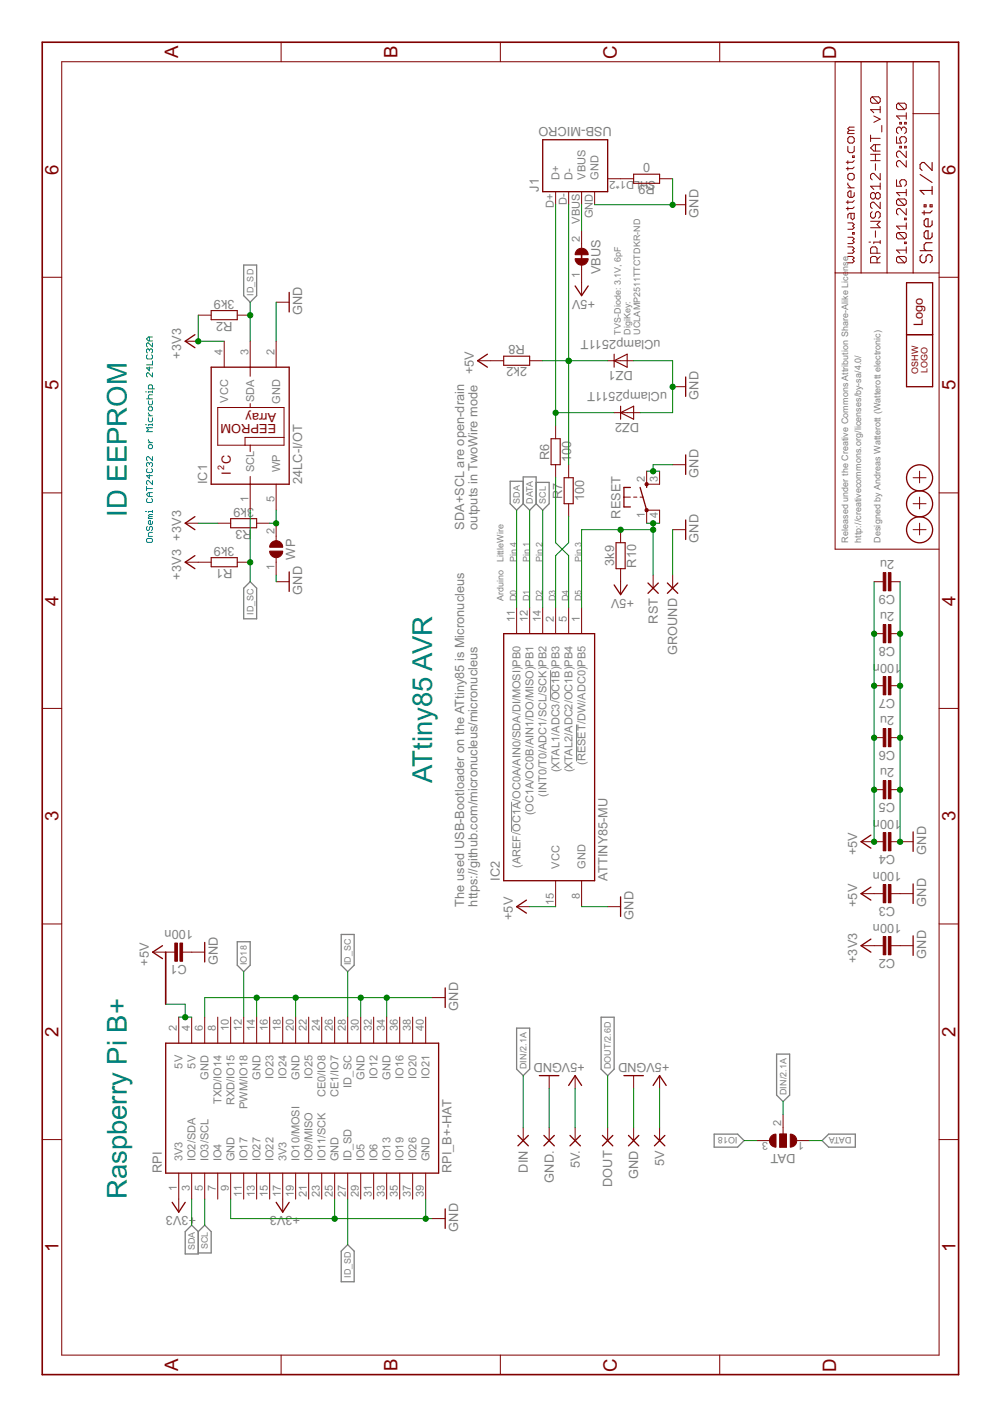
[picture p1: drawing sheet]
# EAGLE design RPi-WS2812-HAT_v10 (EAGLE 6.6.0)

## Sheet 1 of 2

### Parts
5V  PAD-1.27X2.54_NC  [PAD-1.27X2.54_NC]
5V.  PAD-1.27X2.54_NC  [PAD-1.27X2.54_NC]
C1  100n  CAPACITOR-C0402  [R0402]
C2  100n  CAPACITOR-C0402  [R0402]
C3  100n  CAPACITOR-C0402  [R0402]
C4  100n  CAPACITOR-C0402  [R0402]
C5  2u  CAPACITOR-C0402  [R0402]
C6  2u  CAPACITOR-C0402  [R0402]
C7  100n  CAPACITOR-C0402  [R0402]
C8  2u  CAPACITOR-C0402  [R0402]
C9  2u  CAPACITOR-C0402  [R0402]
DAT  JUMPER3-0603  [JUMPER3-0603]
DIN  PAD-1.27X2.54_NC  [PAD-1.27X2.54_NC]
DOUT  PAD-1.27X2.54_NC  [PAD-1.27X2.54_NC]
DZ1  Z3V6  DIODE-SOD882  [SOD882]
DZ2  Z3V6  DIODE-SOD882  [SOD882]
GND  PAD-1.27X2.54_NC  [PAD-1.27X2.54_NC]
GND.  PAD-1.27X2.54_NC  [PAD-1.27X2.54_NC]
GROUND  PAD-1.27X1.27_NC  [PAD-1.27X1.27_NC]
IC1  24LC-I/OT  [SOT23-5]
IC2  ATTINY85-MU  [QFN20-PAD]
J1  USB-MICRO  [USB-MICRO-10103594]
LOGO1  LOGO-S_PLACE_S  [SPARK_TPLACE_S]
LOGO2  OSHW_LOGOX0070  [OSHW_6X70]
R1  3k9  RESISTOR-R0402  [R0402]
R2  3k9  RESISTOR-R0402  [R0402]
R3  3k9  RESISTOR-R0402  [R0402]
R6  100  RESISTOR-R0402  [R0402]
R7  100  RESISTOR-R0402  [R0402]
R8  1k5  RESISTOR-R0402  [R0402]
R9  0  RESISTOR-R0402  [R0402]
R10  3k9  RESISTOR-R0402  [R0402]
RESET  SW-TACTILE-TL3315  [SW_TL3315N]
RPI  RPI_B+-HAT  [RPI-B+HAT]
RST  PAD-1.27X1.27_NC  [PAD-1.27X1.27_NC]
VBUS  JUMPER2-0603-NC  [JUMPER2-0603_NC]
WP  JUMPER2-0603-NC  [JUMPER2-0603_NC]
X1  PASSER-07  [PASSER_07MM]
X2  PASSER-07  [PASSER_07MM]
X3  PASSER-07  [PASSER_07MM]

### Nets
5V: RPI.2(5V) RPI.4(5V)
+3V3: C2.2 IC1.4(VCC) R1.2 R2.2 R3.2 RPI.1(3V3) RPI.17(3V3)
+5V: 5V.1(P) 5V..1(P) C1.2 C3.2 C4.2 C5.2 C6.2 C7.2 C8.2 C9.2 IC2.15(VCC) R8.1 R10.2 VBUS.1 ; also sheet 2
D2_N: IC2.2((XTAL1/ADC3/!OC1B!)PB3) R7.1
D2_P: IC2.5((XTAL2/ADC2/OC1B)PB4) R6.1
D_N: DZ1.C J1.D- R7.2 R8.2
D_P: DZ2.C J1.D+ R6.2
DATA: DAT.1 IC2.12((OC1A/OC0B/AIN1/DO/MISO)PB1)
DIN: DAT.2 DIN.1(P) ; also sheet 2
DOUT: DOUT.1(P) ; also sheet 2
GND: C1.1 C2.1 C3.1 C4.1 C5.1 C6.1 C7.1 C8.1 C9.1 DZ1.A DZ2.A GND.1(P) GND..1(P) GROUND.1(P) IC1.2(GND) IC2.8(GND) J1.GND R9.1 RESET.2(S1) RESET.3(S2) RPI.6(GND) RPI.9(GND) RPI.14(GND) RPI.20(GND) RPI.25(GND) RPI.30(GND) RPI.34(GND) RPI.39(GND) WP.1 ; also sheet 2
ID_SC: IC1.1(SCL) R1.1 RPI.28(ID_SC)
ID_SD: IC1.3(SDA) R2.1 RPI.27(ID_SD)
IO18: DAT.3 RPI.12(PWM/IO18)
N$8: J1.SHLD1(SHIELD) J1.SHLD2(SHIELD) R9.2
RST: IC2.1((!RESET!/DW/ADC0)PB5) R10.1 RESET.1 RESET.4(P2) RST.1(P)
SCL: IC2.14((INT0/T0/ADC1/SCL/SCK)PB2) RPI.5(IO3/SCL)
SDA: IC2.11((AREF/!OC1A!/OC0A/AIN0/SDA/DI/MOSI)PB0) RPI.3(IO2/SDA)
VBUS: J1.VBUS VBUS.2
WP: IC1.5(WP) R3.1 WP.2
Unconnected: RPI.7(IO4) RPI.8(TXD/IO14) RPI.10(RXD/IO15) RPI.11(IO17) RPI.13(IO27) RPI.15(IO22) RPI.16(IO23) RPI.18(IO24) RPI.19(IO10/MOSI) RPI.21(IO9/MISO) RPI.22(IO25) RPI.23(IO11/SCK) RPI.24(CE0/IO8) RPI.26(CE1/IO7) RPI.29(IO5) RPI.31(IO6) RPI.32(IO12) RPI.33(IO13) RPI.35(IO19) RPI.36(IO16) RPI.37(IO26) RPI.38(IO20) RPI.40(IO21)

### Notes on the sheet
- Raspberry Pi B+ | ID EEPROM
- OnSemi CAT24C32 or Microchip 24LC32A
- ATtiny85 AVR
- The used USB-Bootloader on the ATtiny85 is Micronucleus 
  https://github.com/micronucleus/micronucleus
- SDA+SCL are open-drain
  outputs in TwoWire mode
- Arduino | LittleWire
- D0 | Pin 4
- D1 | Pin 1
- D2 | Pin 2
- D3
- D4
- D5 | Pin 3
- CZRER52C3V6 (3.6V <180pF) + 1k5 Pull-Up
  or
  uClamp2511T (3.1V 6pF) + 2k2 Pull-Up
- Released under the Creative Commons Attribution Share-Alike License
- http://creativecommons.org/licenses/by-sa/4.0/
- Designed by Andreas Watterott (Watterott electronic)

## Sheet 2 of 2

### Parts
W1  WS2812B  [WS2812B]
W2  WS2812B  [WS2812B]
W3  WS2812B  [WS2812B]
W4  WS2812B  [WS2812B]
W5  WS2812B  [WS2812B]
W6  WS2812B  [WS2812B]
W7  WS2812B  [WS2812B]
W8  WS2812B  [WS2812B]
W9  WS2812B  [WS2812B]
W10  WS2812B  [WS2812B]
W11  WS2812B  [WS2812B]
W12  WS2812B  [WS2812B]
W13  WS2812B  [WS2812B]
W14  WS2812B  [WS2812B]
W15  WS2812B  [WS2812B]
W16  WS2812B  [WS2812B]
W17  WS2812B  [WS2812B]
W18  WS2812B  [WS2812B]
W19  WS2812B  [WS2812B]
W20  WS2812B  [WS2812B]
W21  WS2812B  [WS2812B]
W22  WS2812B  [WS2812B]
W23  WS2812B  [WS2812B]
W24  WS2812B  [WS2812B]
W25  WS2812B  [WS2812B]
W26  WS2812B  [WS2812B]
W27  WS2812B  [WS2812B]
W28  WS2812B  [WS2812B]
W29  WS2812B  [WS2812B]
W30  WS2812B  [WS2812B]
W31  WS2812B  [WS2812B]
W32  WS2812B  [WS2812B]
W33  WS2812B  [WS2812B]
W34  WS2812B  [WS2812B]
W35  WS2812B  [WS2812B]
W36  WS2812B  [WS2812B]
W37  WS2812B  [WS2812B]
W38  WS2812B  [WS2812B]
W39  WS2812B  [WS2812B]
W40  WS2812B  [WS2812B]
W41  WS2812B  [WS2812B]
W42  WS2812B  [WS2812B]
W43  WS2812B  [WS2812B]
W44  WS2812B  [WS2812B]
W45  WS2812B  [WS2812B]
W46  WS2812B  [WS2812B]
W47  WS2812B  [WS2812B]
W48  WS2812B  [WS2812B]
W49  WS2812B  [WS2812B]
W50  WS2812B  [WS2812B]
W51  WS2812B  [WS2812B]
W52  WS2812B  [WS2812B]
W53  WS2812B  [WS2812B]
W54  WS2812B  [WS2812B]
W55  WS2812B  [WS2812B]
W56  WS2812B  [WS2812B]
W57  WS2812B  [WS2812B]
W58  WS2812B  [WS2812B]
W59  WS2812B  [WS2812B]
W60  WS2812B  [WS2812B]
W61  WS2812B  [WS2812B]
W62  WS2812B  [WS2812B]
W63  WS2812B  [WS2812B]
W64  WS2812B  [WS2812B]

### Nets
+5V: W1.1(VCC) W2.1(VCC) W3.1(VCC) W4.1(VCC) W5.1(VCC) W6.1(VCC) W7.1(VCC) W8.1(VCC) W9.1(VCC) W10.1(VCC) W11.1(VCC) W12.1(VCC) W13.1(VCC) W14.1(VCC) W15.1(VCC) W16.1(VCC) W17.1(VCC) W18.1(VCC) W19.1(VCC) W20.1(VCC) W21.1(VCC) W22.1(VCC) W23.1(VCC) W24.1(VCC) W25.1(VCC) W26.1(VCC) W27.1(VCC) W28.1(VCC) W29.1(VCC) W30.1(VCC) W31.1(VCC) W32.1(VCC) W33.1(VCC) W34.1(VCC) W35.1(VCC) W36.1(VCC) W37.1(VCC) W38.1(VCC) W39.1(VCC) W40.1(VCC) W41.1(VCC) W42.1(VCC) W43.1(VCC) W44.1(VCC) W45.1(VCC) W46.1(VCC) W47.1(VCC) W48.1(VCC) W49.1(VCC) W50.1(VCC) W51.1(VCC) W52.1(VCC) W53.1(VCC) W54.1(VCC) W55.1(VCC) W56.1(VCC) W57.1(VCC) W58.1(VCC) W59.1(VCC) W60.1(VCC) W61.1(VCC) W62.1(VCC) W63.1(VCC) W64.1(VCC) ; also sheet 1
DIN: W1.4(DI) ; also sheet 1
DOUT: W64.2(DO) ; also sheet 1
GND: W1.3(GND) W2.3(GND) W3.3(GND) W4.3(GND) W5.3(GND) W6.3(GND) W7.3(GND) W8.3(GND) W9.3(GND) W10.3(GND) W11.3(GND) W12.3(GND) W13.3(GND) W14.3(GND) W15.3(GND) W16.3(GND) W17.3(GND) W18.3(GND) W19.3(GND) W20.3(GND) W21.3(GND) W22.3(GND) W23.3(GND) W24.3(GND) W25.3(GND) W26.3(GND) W27.3(GND) W28.3(GND) W29.3(GND) W30.3(GND) W31.3(GND) W32.3(GND) W33.3(GND) W34.3(GND) W35.3(GND) W36.3(GND) W37.3(GND) W38.3(GND) W39.3(GND) W40.3(GND) W41.3(GND) W42.3(GND) W43.3(GND) W44.3(GND) W45.3(GND) W46.3(GND) W47.3(GND) W48.3(GND) W49.3(GND) W50.3(GND) W51.3(GND) W52.3(GND) W53.3(GND) W54.3(GND) W55.3(GND) W56.3(GND) W57.3(GND) W58.3(GND) W59.3(GND) W60.3(GND) W61.3(GND) W62.3(GND) W63.3(GND) W64.3(GND) ; also sheet 1
N$1: W1.2(DO) W2.4(DI)
N$2: W2.2(DO) W3.4(DI)
N$3: W3.2(DO) W4.4(DI)
N$4: W4.2(DO) W5.4(DI)
N$5: W5.2(DO) W6.4(DI)
N$6: W6.2(DO) W7.4(DI)
N$7: W7.2(DO) W8.4(DI)
N$9: W9.2(DO) W10.4(DI)
N$10: W10.2(DO) W11.4(DI)
N$11: W11.2(DO) W12.4(DI)
N$12: W12.2(DO) W13.4(DI)
N$13: W13.2(DO) W14.4(DI)
N$14: W15.2(DO) W16.4(DI)
N$15: W14.2(DO) W15.4(DI)
N$23: W23.2(DO) W24.4(DI)
N$24: W22.2(DO) W23.4(DI)
N$25: W21.2(DO) W22.4(DI)
N$26: W20.2(DO) W21.4(DI)
N$27: W19.2(DO) W20.4(DI)
N$28: W18.2(DO) W19.4(DI)
N$29: W17.2(DO) W18.4(DI)
N$30: W25.2(DO) W26.4(DI)
N$31: W26.2(DO) W27.4(DI)
N$32: W28.2(DO) W29.4(DI)
N$33: W27.2(DO) W28.4(DI)
N$34: W29.2(DO) W30.4(DI)
N$35: W31.2(DO) W32.4(DI)
N$36: W30.2(DO) W31.4(DI)
N$45: W55.2(DO) W56.4(DI)
N$47: W41.2(DO) W42.4(DI)
N$48: W33.2(DO) W34.4(DI)
N$49: W34.2(DO) W35.4(DI)
N$50: W42.2(DO) W43.4(DI)
N$51: W43.2(DO) W44.4(DI)
N$52: W35.2(DO) W36.4(DI)
N$53: W36.2(DO) W37.4(DI)
N$54: W37.2(DO) W38.4(DI)
N$55: W39.2(DO) W40.4(DI)
N$56: W47.2(DO) W48.4(DI)
N$57: W46.2(DO) W47.4(DI)
N$58: W54.2(DO) W55.4(DI)
N$59: W38.2(DO) W39.4(DI)
N$60: W45.2(DO) W46.4(DI)
N$61: W44.2(DO) W45.4(DI)
N$62: W52.2(DO) W53.4(DI)
N$63: W53.2(DO) W54.4(DI)
N$64: W51.2(DO) W52.4(DI)
N$65: W50.2(DO) W51.4(DI)
N$66: W49.2(DO) W50.4(DI)
N$76: W63.2(DO) W64.4(DI)
N$77: W62.2(DO) W63.4(DI)
N$78: W61.2(DO) W62.4(DI)
N$79: W60.2(DO) W61.4(DI)
N$80: W59.2(DO) W60.4(DI)
N$81: W57.2(DO) W58.4(DI)
N$82: W58.2(DO) W59.4(DI)
R1: W8.2(DO) W9.4(DI)
R2: W16.2(DO) W17.4(DI)
R3: W24.2(DO) W25.4(DI)
R4: W32.2(DO) W33.4(DI)
R5: W40.2(DO) W41.4(DI)
R6: W48.2(DO) W49.4(DI)
R7: W56.2(DO) W57.4(DI)
